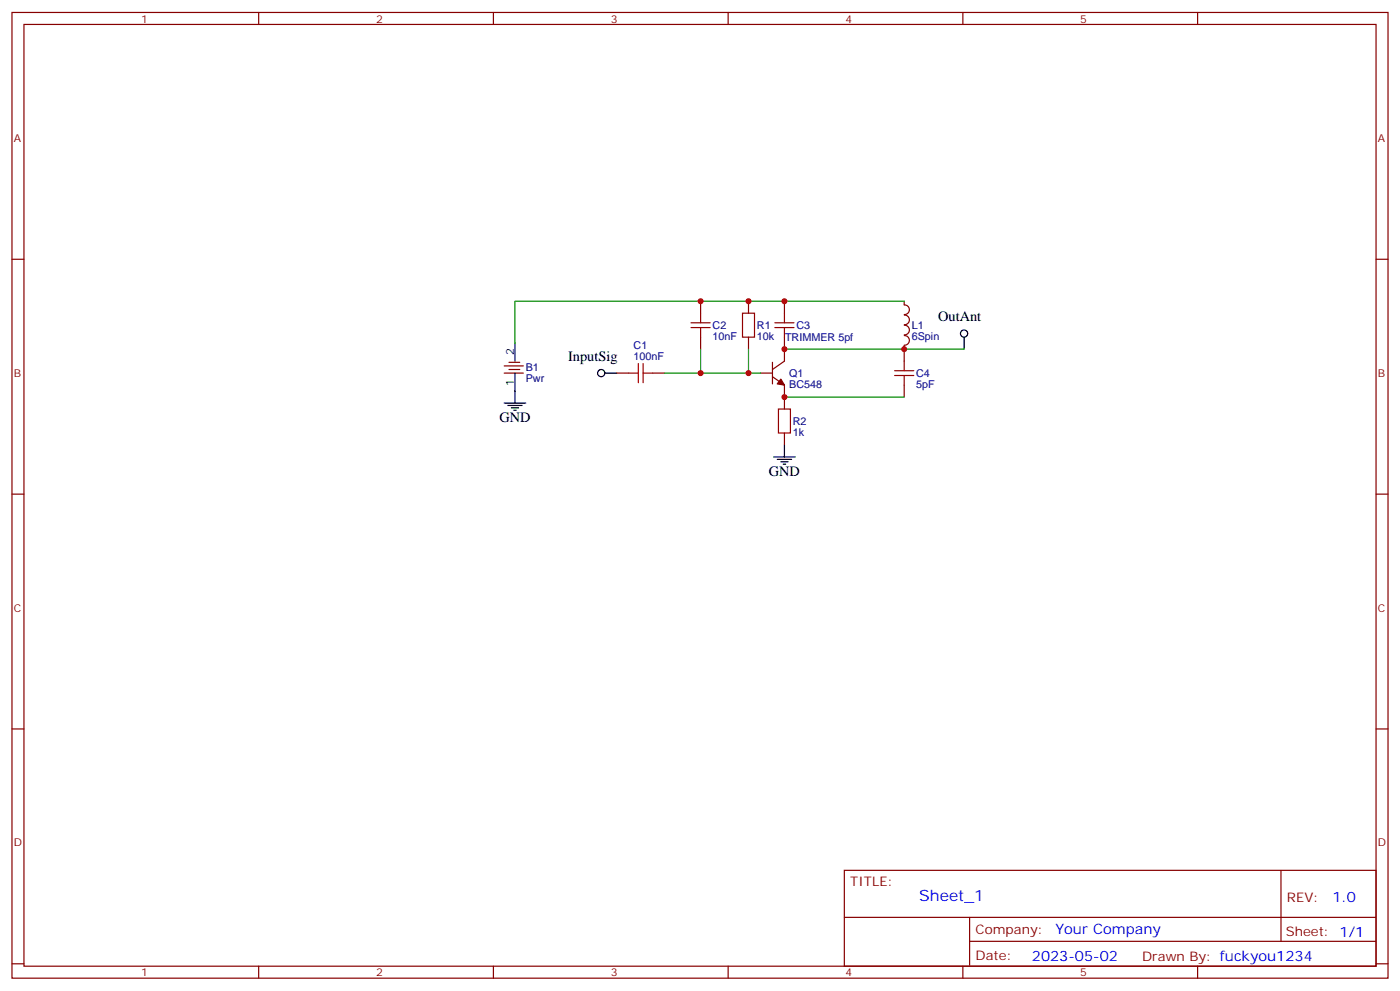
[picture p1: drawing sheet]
<svg xmlns="http://www.w3.org/2000/svg" width="412mm" height="292mm" viewBox="0 0 412 292" stroke-linecap="round" stroke-linejoin="round" font-family="sans-serif">
<g fill="none" stroke="#870000" stroke-width=".35">
<path d="M3.5 3.7h405.4v284.3h-405.4zM7.1 7.2h398.2v277.3h-398.2zM76.2 3.7v3.5M145.3 3.7v3.5M214.5 3.7v3.5M283.6 3.7v3.5M352.8 3.7v3.5M3.5 76.3h3.6M405.3 76.3h3.6M206.4 88.7v3.5M206.4 99.3v3.5M220.5 88.7v3.5"/>
<path d="M220.5 99.3v3.5M231.1 88.7v3.5M231.1 99.3v7l-3.6 2.5M266.3 88.7l.1 1.1a1.41 1.41 0 0 1 1.5 1.4 1.41 1.41 0 0 1-1.5 1.4M266.4 98.8a1.41 1.41 0 0 1 1.5 1.4 1.41 1.41 0 0 1-1.5 1.4M266.4 92.8a1.41 1.41 0 0 1 1.5 1.4 1.41 1.41 0 0 1-1.5 1.4M266.4 95.8a1.41 1.41 0 0 1 1.5 1.4 1.41 1.41 0 0 1-1.5 1.4M148.5 109.9h5.7M148.5 107.7h5.7M149.9 108.8h3.2M149.9 106.7h3.2M181.7 109.9h3.5"/>
<path d="M192.3 109.9h3.5M224 109.9h3.5M227.5 110.9l3.6 2.5v7M227.5 106.7v6.3M266.3 101.7v4.6M266.3 113.4v3.5M231.1 127.5v3.5M3.5 145.5h3.6M405.3 145.5h3.6M3.5 214.6h3.6M405.3 214.6h3.6M248.7 256.3h156.6v28.2h-156.6z"/>
<path d="M377.3 256.3v20.9M248.7 270.1h156.5M285.6 277.2h119.6M285.6 270.1v14.1M3.5 283.8h3.6M76.2 284.5v3.5M145.3 284.5v3.5M214.5 284.5v3.5M283.6 284.5v3.5M352.8 284.5v3.5M405.3 283.8h3.6"/>
</g>
<g fill="none" stroke="#a10000" stroke-width=".35">
<path d="M203.6 96.4h5.6M203.6 95h5.6M206.4 92.2v2.8M206.4 96.4v2.9M218.7 92.2h3.5v7.1h-3.5zM228.2 96.4h5.7M228.2 95h5.7M231.1 92.2v2.8M231.1 96.4v2.9M185.2 109.9h2.8M188 107v5.7M189.4 109.9h2.9"/>
<path d="M189.4 107v5.7M263.5 110.6h5.7M263.5 109.1h5.7M266.3 106.3v2.8M266.3 110.6v2.8M229.3 120.4h3.5v7.1h-3.5z"/>
</g>
<g fill="none" stroke="#000" stroke-width=".35">
<path d="M284 99.3v3.5M148.5 118.7h6.4M149.6 119.4h4.2M151.7 101v5.3M151.7 109.9v8.8M178.2 109.9h3.5M150.6 120.1h2.2M151.3 120.8h.7M227.9 134.5h6.3M229 135.3h4.2M230 136h2.1M230.7 136.7h.7"/>
<path d="M231.1 131v3.5"/>
<circle cx="284" cy="98.2" r="1.06"/>
<circle cx="177.1" cy="109.9" r="1.06"/>
</g>
<path d="M230 111.6l1.1 1.8-2.1-.4z" fill="#870000" stroke="#870000" stroke-width=".35"/>
<path d="M266.3 88.7h-114.6v12.3M195.8 109.9h28.2M206.4 102.8v7.1M220.5 102.8v7.1M231.1 102.8h52.9M231.1 116.9h35.2" fill="none" stroke="#008700" stroke-width=".35"/>
<g fill="#c00">
<circle cx="231.1" cy="102.8" r=".88"/>
<circle cx="206.4" cy="88.7" r=".88"/>
<circle cx="220.5" cy="88.7" r=".88"/>
<circle cx="206.4" cy="109.9" r=".88"/>
<circle cx="220.5" cy="109.9" r=".88"/>
<circle cx="231.1" cy="88.7" r=".88"/>
<circle cx="231.1" cy="116.9" r=".88"/>
<circle cx="266.3" cy="102.8" r=".88"/>
</g>
<text font-size="4.6" fill="#00f" x="270.8" y="265.3">Sheet_1</text>
<g font-size="4.2">
<text x="276.3" y="94.6">OutAnt</text>
<text x="167.3" y="106.3">InputSig</text>
<text x="147.1" y="124.3">GND</text>
<text x="226.5" y="140.2">GND</text>
</g>
<g font-size="4.2" fill="#00f">
<text x="392.5" y="265.5">1.0</text>
<text x="310.9" y="275.1">Your Company</text>
<text x="304" y="282.9">2023-05-02</text>
</g>
<g font-size="3.9" fill="#800">
<text x="250.5" y="260.8">TITLE:</text>
<text x="379.1" y="265.5">REV:</text>
<text x="287.4" y="275">Company:</text>
<text x="378.7" y="275.7">Sheet: 1/1</text>
<text x="287.4" y="282.7">Date:</text>
<text x="336.4" y="282.8">Drawn By: fuckyou1234</text>
</g>
<g font-size="3.2" fill="#800">
<text x="41.6" y="6.7">1</text>
<text x="110.8" y="6.7">2</text>
<text x="179.9" y="6.7">3</text>
<text x="249.1" y="6.7">4</text>
<text x="318.2" y="6.7">5</text>
<text x="4.1" y="41.8">A</text>
<text x="405.9" y="41.8">A</text>
<text x="4.1" y="110.9">B</text>
<text x="405.9" y="110.9">B</text>
<text x="4.1" y="180.1">C</text>
<text x="405.9" y="180.1">C</text>
<text x="4.1" y="249.2">D</text>
<text x="405.9" y="249.2">D</text>
<text x="41.6" y="287.5">1</text>
<text x="110.8" y="287.5">2</text>
<text x="179.9" y="287.5">3</text>
<text x="249.1" y="287.5">4</text>
<text x="318.2" y="287.5">5</text>
</g>
<g font-size="3.2" fill="#000080">
<text x="209.9" y="100.1">10nF</text>
<text x="209.9" y="96.9">C2</text>
<text x="223" y="100.1">10k</text>
<text x="223" y="96.9">R1</text>
<text x="231.3" y="100.4">TRIMMER 5pf</text>
<text x="234.6" y="96.9">C3</text>
<text x="268.6" y="100.1">6Spin</text>
<text x="268.6" y="96.9">L1</text>
<text x="186.6" y="106">100nF</text>
<text x="186.6" y="102.8">C1</text>
<text x="154.9" y="112.5">Pwr</text>
<text x="154.9" y="109.2">B1</text>
<text x="232.5" y="111">Q1</text>
<text x="269.9" y="111">C4</text>
<text x="232.5" y="114.2">BC548</text>
<text x="269.9" y="114.2">5pF</text>
<text x="233.5" y="125.1">R2</text>
<text x="233.5" y="128.3">1k</text>
</g>
<g font-size="3.2">
<text x="151.3" y="104.6" transform="rotate(-90 151.3 104.6)">2</text>
<text x="151.3" y="113.6" transform="rotate(-90 151.3 113.6)">1</text>
</g>
</svg>
